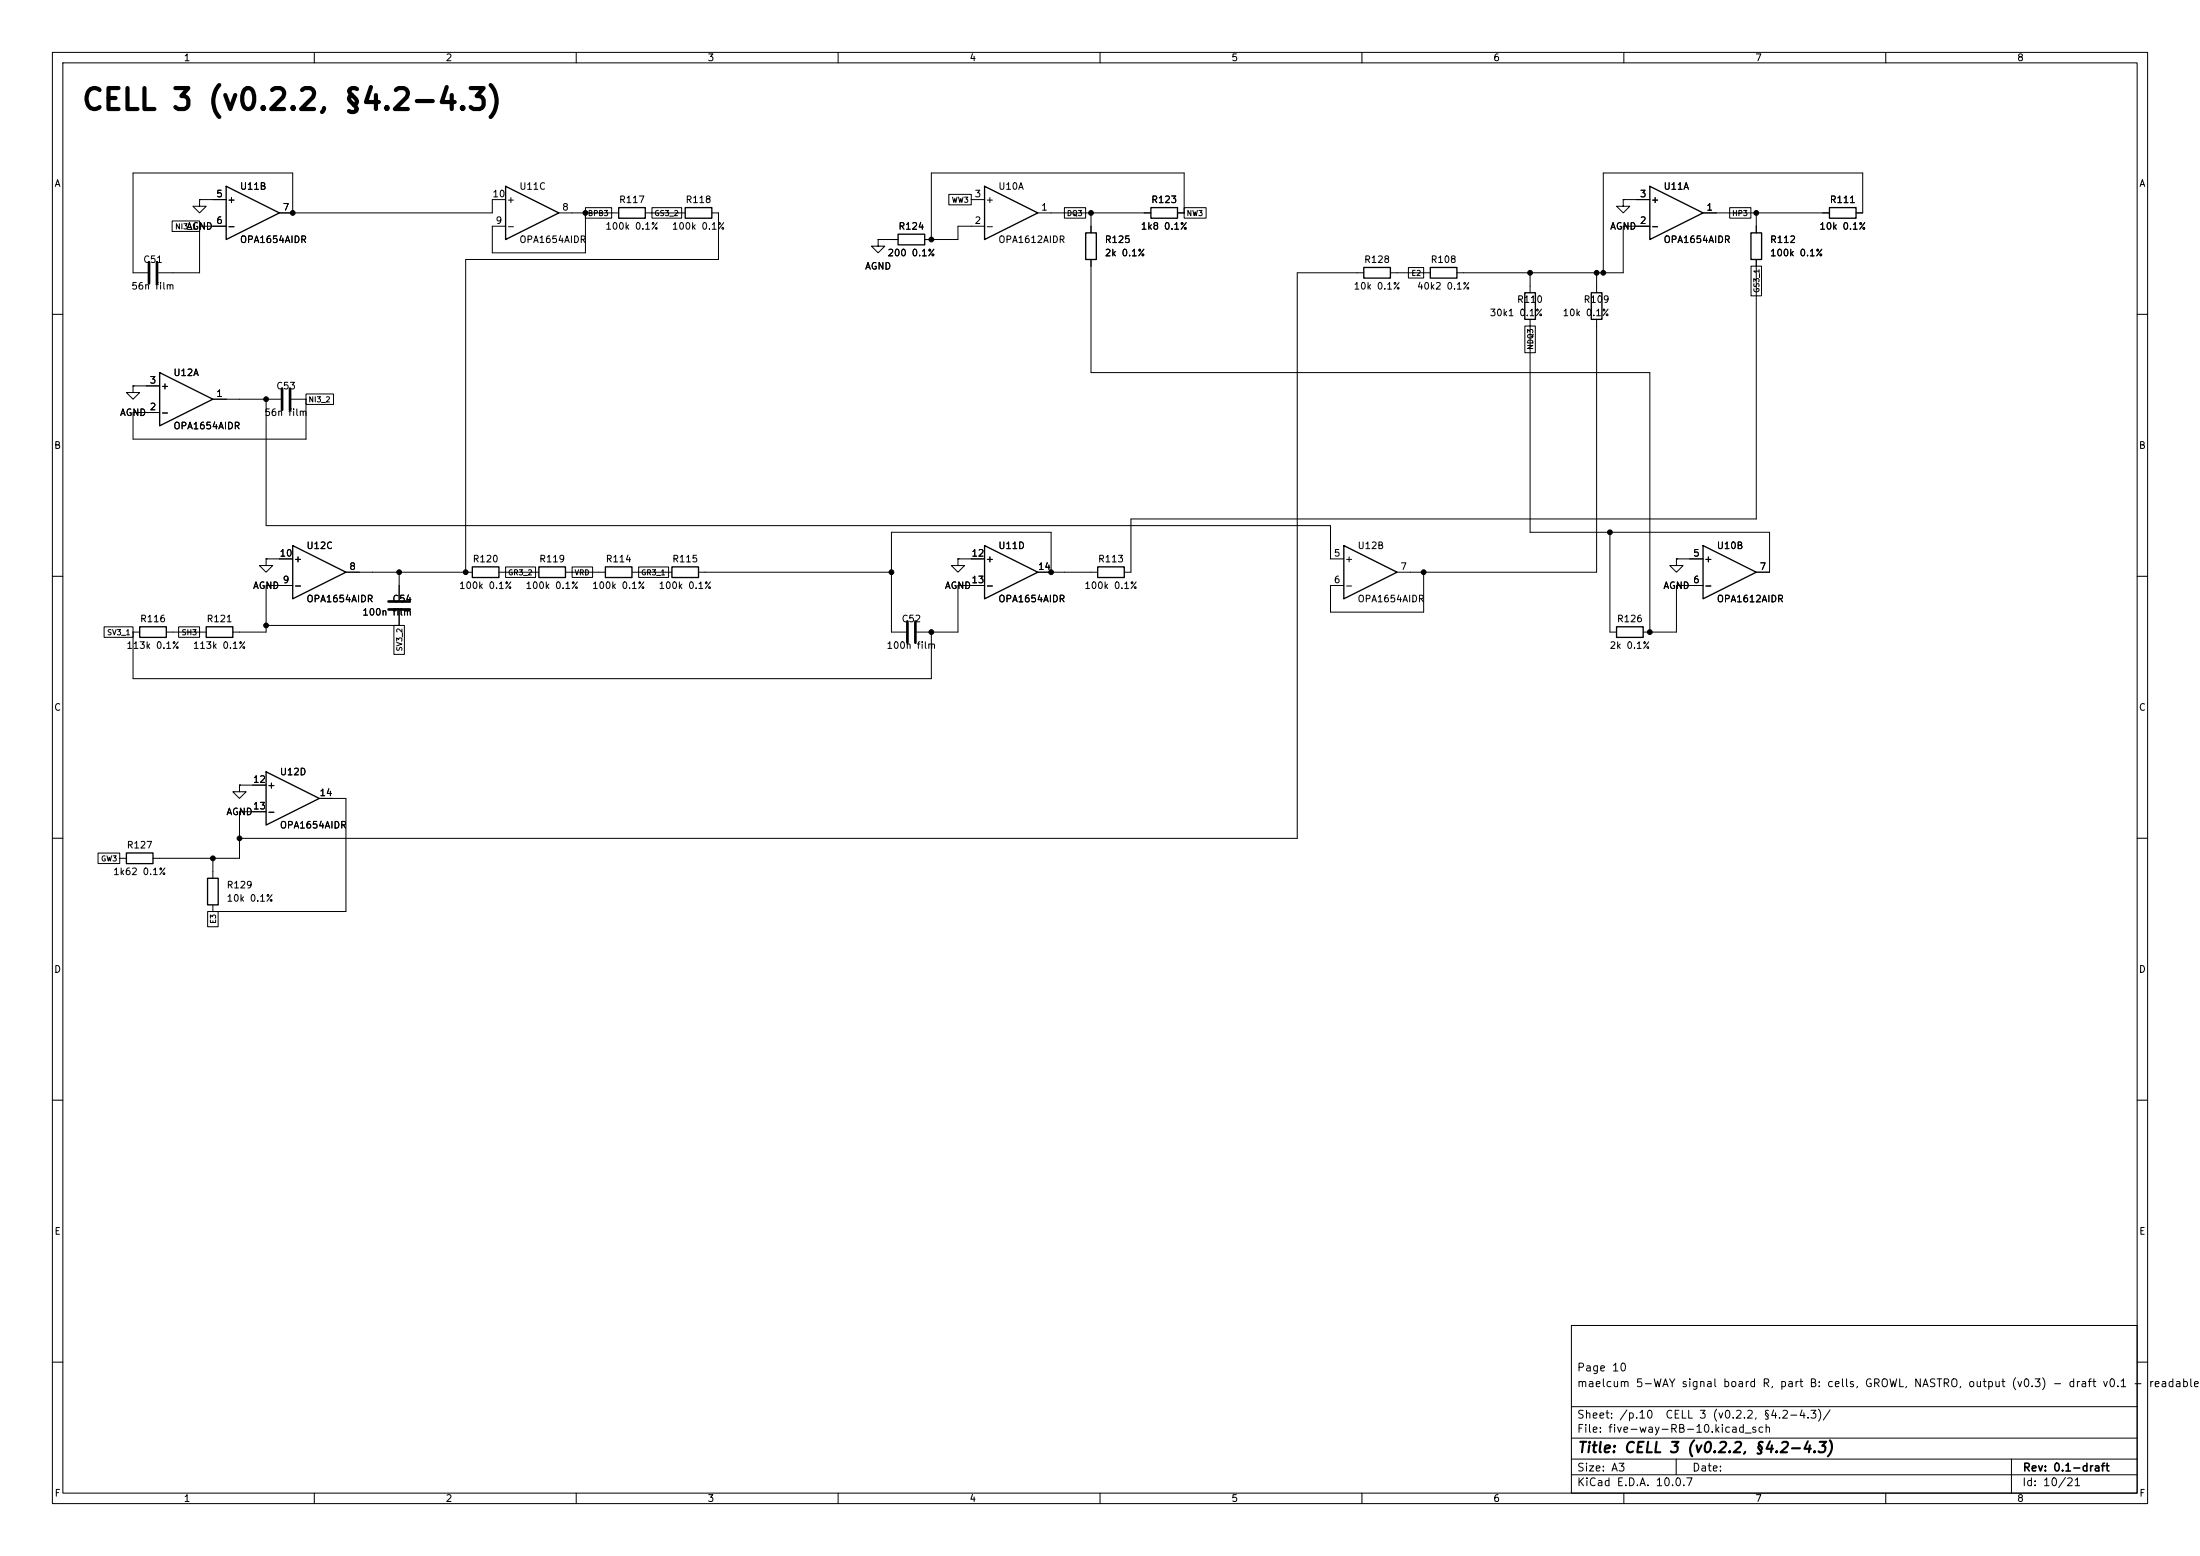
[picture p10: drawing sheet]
<svg xmlns="http://www.w3.org/2000/svg" width="420mm" height="297mm" viewBox="0 0 420 297" stroke-linecap="round" stroke-linejoin="round" font-family="sans-serif">
<g fill="none" stroke="#000" stroke-width=".19">
<path d="M10 10h400v277h-400zM12 12h396v273h-396zM60 10v2M110 10v2M160 10v2M210 10v2M260 10v2M310 10v2M360 10v2M38.1 38.1v1.3h1.3l-1.3 1.2-1.3-1.2h1.3M38.1 38.1h.1M38.1 38.1h5.1"/>
<path d="M96.5 38.1h-2.5v2.5h-40.7M111.8 39.6h5v2h-5zM124.5 39.6h5.6v2h-5.6zM181.1 37.1h4.3v2h-4.3zM185.4 38.1h2.6M203.2 39.6h4.1v2h-4.1zM226.1 39.6h4.2v2h-4.2zM309.9 38.1v1.3h1.2l-1.2 1.2-1.3-1.2h1.3M309.9 38.1h.1M309.9 38.1h5.1M330.2 39.6h4.1v2h-4.1zM32.9 42.2h5.2v2h-5.2z"/>
<path d="M38.1 43.2v8.9h-7.9M38.1 43.2h5.1M55.9 40.6v-7.6h-30.5v19.1h2.8M106.7 40.6h11.4M111.8 40.6v7.7h-17.8v-5.1h2.5M123.2 40.6h7.6M135.9 40.6h1.3v8.9h-48.3v59.7M167.6 45.7v1.3h1.3l-1.3 1.3-1.2-1.3h1.2M167.6 45.7h.1M167.6 45.7h3.8M188 43.2h-5.1v2.5h-6.4M198.1 40.6h21.6"/>
<path d="M208.3 40.6v3.9M208.3 49.5v21.6h106.7v49.6M224.8 40.6h1.3M226.1 40.6v-7.6h-48.3v12.7M260.3 52.1h-12.7v107.9h-201.9M265.4 52.1h7.6M268.9 51.1h2.9v2h-2.9zM292.1 52.1v3.8M304.8 52.1v3.8M315 43.2h-5.1v8.9h-31.8M325.1 40.6h24.1M334.3 50.8h2v5.7h-2z"/>
<path d="M335.3 49.5v49.6h-119.4v10.1h-1.3M335.3 40.6v3.9M354.3 40.6h1.3v-7.6h-49.5v19.1M10 60h2M25.4 73.7v1.2h1.3l-1.3 1.3-1.3-1.3h1.3M25.4 73.7h.1M25.4 73.7h5.1M40.6 76.2h13M50.8 76.2v24.1h203.2v6.4h2.5M55.6 76.2h2.8M58.4 75.2h5.3v2h-5.3zM58.4 76.2v7.6h-33v-5.1h5.1"/>
<path d="M291.1 62.2h2v5.1h-2zM292.1 61v40.6h45.7v7.6h-2.5M304.8 61v48.2h-38.1M408 60h2M10 110h2M19.9 119.6h5.5v2.1h-5.5zM34.1 119.6h4v2.1h-4zM50.8 106.7v1.3h1.3l-1.3 1.2-1.3-1.2h1.3M50.8 106.7h.1M50.8 106.7h5.1M50.8 119.4h25.4M55.9 111.8h-5.1v8.9h-6.4"/>
<path d="M66 109.2h24.2M75.2 119.4h2v5.5h-2zM76.2 109.2v5.4M76.2 116.6v2.8M95.2 109.2h7.7M96.5 108.2h5.7v2h-5.7zM107.9 109.2h7.7M109.2 108.2h3.9v2h-3.9zM120.6 109.2h7.7M121.9 108.2h5.7v2h-5.7zM133.3 109.2h36.9M182.9 106.7v1.3h1.2l-1.2 1.2-1.3-1.2h1.3"/>
<path d="M182.9 106.7h.1M182.9 106.7h5.1M188 111.8h-5.1v8.9h-7.9M198.1 109.2h11.4M200.7 109.2v-7.6h-30.5v19.1h2.8M271.8 109.2v7.6h-17.8v-5h2.5M307.3 101.6v19.1h1.3M320 106.7v1.3h1.3l-1.3 1.2-1.2-1.2h1.2M320 106.7h.1M320 106.7h5.1M325.1 111.8h-5.1v8.9h-6.3M408 110h2"/>
<path d="M25.4 120.7h1.3M25.4 120.7v8.8h152.4v-8.8M31.7 120.7h7.7M10 160h2M45.7 149.9v1.2h1.3l-1.3 1.3-1.3-1.3h1.3M45.7 149.9h.1M45.7 149.9h5.1M50.8 154.9h-5.1v8.9h-16.5M61 152.4h5v21.6h-25.4M408 160h2M18.7 162.8h4.2v2h-4.2zM22.9 163.8h1.2"/>
<path d="M39.6 174h2v2.9h-2zM40.6 163.8v3.8M40.6 172.7v1.3M10 210h2M408 210h2M300 253h108v32h-108zM10 260h2M300 278.5h108M300 274.5h108M300 268.5h108M320 278.5v3M384 278.5v6.5"/>
<path d="M408 260h2M60 285v2M110 285v2M160 285v2M210 285v2M260 285v2M300 281.5h108M310 285v2M360 285v2"/>
</g>
<g fill="none" stroke="#000" stroke-width=".25">
<path d="M43.2 35.6l10.1 5-10.1 5.1zM96.5 35.6l10.2 5-10.2 5.1zM118.1 39.6h5.1v2.1h-5.1zM130.8 39.6h5.1v2.1h-5.1zM188 35.6l10.1 5-10.1 5.1zM219.7 39.6h5.1v2.1h-5.1zM315 35.6l10.1 5-10.1 5.1zM349.2 39.6h5.1v2.1h-5.1zM171.4 44.7h5.1v2h-5.1zM207.3 44.5h2v5h-2zM260.3 51.1h5.1v2h-5.1zM273 51.1h5.1v2h-5.1z"/>
<path d="M291.1 55.9h2v5.1h-2zM303.8 55.9h2v5.1h-2zM334.3 44.5h2v5h-2zM30.5 71.1l10.1 5.1-10.1 5.1zM26.7 119.6h5v2.1h-5zM39.4 119.6h5v2.1h-5zM55.9 104.1l10.1 5.1-10.1 5.1zM90.2 108.2h5v2h-5zM102.9 108.2h5v2h-5zM115.6 108.2h5v2h-5zM128.3 108.2h5v2h-5zM188 104.1l10.1 5.1-10.1 5.1z"/>
<path d="M209.5 108.2h5.1v2h-5.1zM256.5 104.1l10.2 5.1-10.2 5.1zM308.6 119.6h5.1v2.1h-5.1zM325.1 104.1l10.2 5.1-10.2 5.1zM50.8 147.3l10.2 5.1-10.2 5.1zM24.1 162.8h5.1v2h-5.1zM39.6 167.6h2.1v5.1h-2.1z"/>
</g>
<path d="M28.4 50v4.1M30 50v4.1M53.8 74.2v4M55.4 74.2v4M74.2 116.3h4M74.2 114.8h4M173.2 118.6v4.1M174.8 118.6v4.1" fill="none" stroke="#000" stroke-width=".51"/>
<g fill="#000" stroke="#000" stroke-width=".19">
<circle cx="55.9" cy="40.6" r=".46"/>
<circle cx="111.8" cy="40.6" r=".46"/>
<circle cx="177.8" cy="45.7" r=".46"/>
<circle cx="208.3" cy="40.6" r=".46"/>
<circle cx="292.1" cy="52.1" r=".46"/>
<circle cx="304.8" cy="52.1" r=".46"/>
<circle cx="306.1" cy="52.1" r=".46"/>
<circle cx="335.3" cy="40.6" r=".46"/>
<circle cx="50.8" cy="76.2" r=".46"/>
<circle cx="50.8" cy="119.4" r=".46"/>
<circle cx="76.2" cy="109.2" r=".46"/>
<circle cx="88.9" cy="109.2" r=".46"/>
<circle cx="170.2" cy="109.2" r=".46"/>
<circle cx="200.7" cy="109.2" r=".46"/>
<circle cx="271.8" cy="109.2" r=".46"/>
<circle cx="307.3" cy="101.6" r=".46"/>
<circle cx="177.8" cy="120.7" r=".46"/>
<circle cx="315" cy="120.7" r=".46"/>
<circle cx="40.6" cy="163.8" r=".46"/>
<circle cx="45.7" cy="160" r=".46"/>
</g>
<text font-size="4" x="15.4" y="22">CELL 3 (v0.2.2, §4.2-4.3)</text>
<text font-size="2" x="301" y="277.8">Title: CELL 3 (v0.2.2, §4.2-4.3)</text>
<g font-size="1.5">
<text x="300.9" y="262.1">Page 10</text>
<text x="300.9" y="265.1">maelcum 5-WAY signal board R, part B: cells, GROWL, NASTRO, output (v0.3) - draft v0.1 -</text>
<text x="410.1" y="265.1">readable s</text>
<text x="300.9" y="273.8">File: five-way-RB-10.kicad_sch</text>
<text x="300.9" y="271.1">Sheet: /p.10</text>
<text x="317.8" y="271.1">CELL 3 (v0.2.2, §4.2-4.3)/</text>
<text x="300.9" y="281.2">Size: A3</text>
<text x="322.9" y="281.2">Date:</text>
<text x="386" y="281.2">Rev: 0.1-draft</text>
<text x="300.9" y="284">KiCad E.D.A. 10.0.7</text>
<text x="385.9" y="284">Id: 10/21</text>
</g>
<g font-size="1.3">
<text x="35" y="12">1</text>
<text x="85" y="12">2</text>
<text x="135" y="12">3</text>
<text x="185" y="12">4</text>
<text x="235" y="12">5</text>
<text x="285" y="12">6</text>
<text x="335" y="12">7</text>
<text x="385" y="12">8</text>
<text x="10.3" y="36">A</text>
<text x="408.3" y="36">A</text>
<text x="41.2" y="38">5</text>
<text x="43.3" y="39.1">+</text>
<text x="45.7" y="36.5">U11B</text>
<text x="53.9" y="40.5">7</text>
<text x="93.9" y="38">10</text>
<text x="96.6" y="39.1">+</text>
<text x="99" y="36.5">U11C</text>
<text x="107.2" y="40.5">8</text>
<text x="118.1" y="39.1">R117</text>
<text x="130.8" y="39.1">R118</text>
<text x="186" y="38">3</text>
<text x="188.1" y="39.1">+</text>
<text x="190.5" y="36.5">U10A</text>
<text x="198.7" y="40.5">1</text>
<text x="219.7" y="39.1">R123</text>
<text x="313" y="38">3</text>
<text x="315.1" y="39.1">+</text>
<text x="317.5" y="36.5">U11A</text>
<text x="325.7" y="40.5">1</text>
<text x="349.2" y="39.1">R111</text>
<text x="35.5" y="44.1">AGND</text>
<text x="41.2" y="43">6</text>
<text x="43.3" y="44.1">-</text>
<text x="45.7" y="46.7">OPA1654AIDR</text>
<text x="94.5" y="43">9</text>
<text x="96.6" y="44.1">-</text>
<text x="99" y="46.7">OPA1654AIDR</text>
<text x="115.5" y="44.1">100k 0.1%</text>
<text x="128.2" y="44.1">100k 0.1%</text>
<text x="171.4" y="44.1">R124</text>
<text x="186" y="43">2</text>
<text x="188.1" y="44.1">-</text>
<text x="190.5" y="46.7">OPA1612AIDR</text>
<text x="210.8" y="46.7">R125</text>
<text x="217.7" y="44.1">1k8 0.1%</text>
<text x="307.3" y="44.1">AGND</text>
<text x="313" y="43">2</text>
<text x="315.1" y="44.1">-</text>
<text x="317.5" y="46.7">OPA1654AIDR</text>
<text x="337.8" y="46.7">R112</text>
<text x="347.2" y="44.1">10k 0.1%</text>
<text x="27.2" y="50.5">C51</text>
<text x="165" y="51.8">AGND</text>
<text x="169.3" y="49.2">200 0.1%</text>
<text x="210.8" y="49.2">2k 0.1%</text>
<text x="260.3" y="50.5">R128</text>
<text x="273" y="50.5">R108</text>
<text x="337.8" y="49.2">100k 0.1%</text>
<text x="25" y="55.6">56n film</text>
<text x="258.3" y="55.6">10k 0.1%</text>
<text x="270.4" y="55.6">40k2 0.1%</text>
<text x="289.5" y="58.1">R110</text>
<text x="302.2" y="58.1">R109</text>
<text x="284.3" y="60.7">30k1 0.1%</text>
<text x="298.2" y="60.7">10k 0.1%</text>
<text x="28.5" y="73.5">3</text>
<text x="30.6" y="74.6">+</text>
<text x="33" y="72.1">U12A</text>
<text x="41.2" y="76.1">1</text>
<text x="52.6" y="74.6">C53</text>
<text x="22.8" y="79.7">AGND</text>
<text x="28.5" y="78.6">2</text>
<text x="30.6" y="79.7">-</text>
<text x="33" y="82.2">OPA1654AIDR</text>
<text x="50.4" y="79.7">56n film</text>
<text x="10.2" y="86">B</text>
<text x="408.2" y="86">B</text>
<text x="53.3" y="106.5">10</text>
<text x="56" y="107.6">+</text>
<text x="58.4" y="105.1">U12C</text>
<text x="90.1" y="107.6">R120</text>
<text x="102.8" y="107.6">R119</text>
<text x="115.5" y="107.6">R114</text>
<text x="128.2" y="107.6">R115</text>
<text x="185.4" y="106.5">12</text>
<text x="188.1" y="107.6">+</text>
<text x="190.5" y="105.1">U11D</text>
<text x="209.5" y="107.6">R113</text>
<text x="254.5" y="106.5">5</text>
<text x="256.6" y="107.6">+</text>
<text x="259.1" y="105.1">U12B</text>
<text x="323.1" y="106.5">5</text>
<text x="325.2" y="107.6">+</text>
<text x="327.6" y="105.1">U10B</text>
<text x="48.2" y="112.7">AGND</text>
<text x="53.9" y="111.6">9</text>
<text x="56" y="112.7">-</text>
<text x="66.6" y="109.1">8</text>
<text x="87.5" y="112.7">100k 0.1%</text>
<text x="100.2" y="112.7">100k 0.1%</text>
<text x="112.9" y="112.7">100k 0.1%</text>
<text x="125.6" y="112.7">100k 0.1%</text>
<text x="180.3" y="112.7">AGND</text>
<text x="185.4" y="111.6">13</text>
<text x="188.1" y="112.7">-</text>
<text x="198.1" y="109.1">14</text>
<text x="206.9" y="112.7">100k 0.1%</text>
<text x="254.5" y="111.6">6</text>
<text x="256.6" y="112.7">-</text>
<text x="267.2" y="109.1">7</text>
<text x="317.4" y="112.7">AGND</text>
<text x="323.1" y="111.6">6</text>
<text x="325.2" y="112.7">-</text>
<text x="335.8" y="109.1">7</text>
<text x="26.6" y="119.1">R116</text>
<text x="39.3" y="119.1">R121</text>
<text x="58.4" y="115.3">OPA1654AIDR</text>
<text x="69.1" y="117.8">100n film</text>
<text x="74.8" y="115.3">C54</text>
<text x="172" y="119.1">C52</text>
<text x="190.5" y="115.3">OPA1654AIDR</text>
<text x="259.1" y="115.3">OPA1654AIDR</text>
<text x="308.6" y="119.1">R126</text>
<text x="327.6" y="115.3">OPA1612AIDR</text>
<text x="24" y="124.2">113k 0.1%</text>
<text x="36.7" y="124.2">113k 0.1%</text>
<text x="169.1" y="124.2">100n film</text>
<text x="307.2" y="124.2">2k 0.1%</text>
<text x="10.2" y="136">C</text>
<text x="408.2" y="136">C</text>
<text x="48.2" y="149.7">12</text>
<text x="53.3" y="148.3">U12D</text>
<text x="43.1" y="155.9">AGND</text>
<text x="48.2" y="154.8">13</text>
<text x="50.9" y="150.8">+</text>
<text x="50.9" y="155.9">-</text>
<text x="60.9" y="152.3">14</text>
<text x="53.3" y="158.4">OPA1654AIDR</text>
<text x="21.5" y="167.3">1k62 0.1%</text>
<text x="24.1" y="162.3">R127</text>
<text x="43.2" y="169.9">R129</text>
<text x="43.2" y="172.4">10k 0.1%</text>
<text x="10.2" y="186">D</text>
<text x="408.2" y="186">D</text>
<text x="10.3" y="236">E</text>
<text x="408.3" y="236">E</text>
<text x="10.3" y="286">F</text>
<text x="35" y="287">1</text>
<text x="85" y="287">2</text>
<text x="135" y="287">3</text>
<text x="185" y="287">4</text>
<text x="235" y="287">5</text>
<text x="285" y="287">6</text>
<text x="335" y="287">7</text>
<text x="385" y="287">8</text>
<text x="408.3" y="286">F</text>
</g>
<g font-size="1">
<text x="112.1" y="41.5">BPB3</text>
<text x="124.8" y="41.5">GS3_2</text>
<text x="181.6" y="38.9">WW3</text>
<text x="203.6" y="41.5">DQ3</text>
<text x="226.4" y="41.5">NW3</text>
<text x="330.6" y="41.5">HP3</text>
<text x="33.3" y="44">NI3_1</text>
<text x="269.3" y="52.9">E2</text>
<text x="336.1" y="56" transform="rotate(-90 336.1 56)">GS3_1</text>
<text x="292.9" y="66.9" transform="rotate(-90 292.9 66.9)">NDQ3</text>
<text x="58.8" y="77">NI3_2</text>
<text x="96.9" y="110">GR3_2</text>
<text x="109.6" y="110">VRD</text>
<text x="122.3" y="110">GR3_1</text>
<text x="20.3" y="121.5">SV3_1</text>
<text x="34.6" y="121.5">SH3</text>
<text x="77" y="124.4" transform="rotate(-90 77 124.4)">SV3_2</text>
<text x="19.2" y="164.7">GW3</text>
<text x="41.5" y="176.4" transform="rotate(-90 41.5 176.4)">E3</text>
</g>
</svg>
